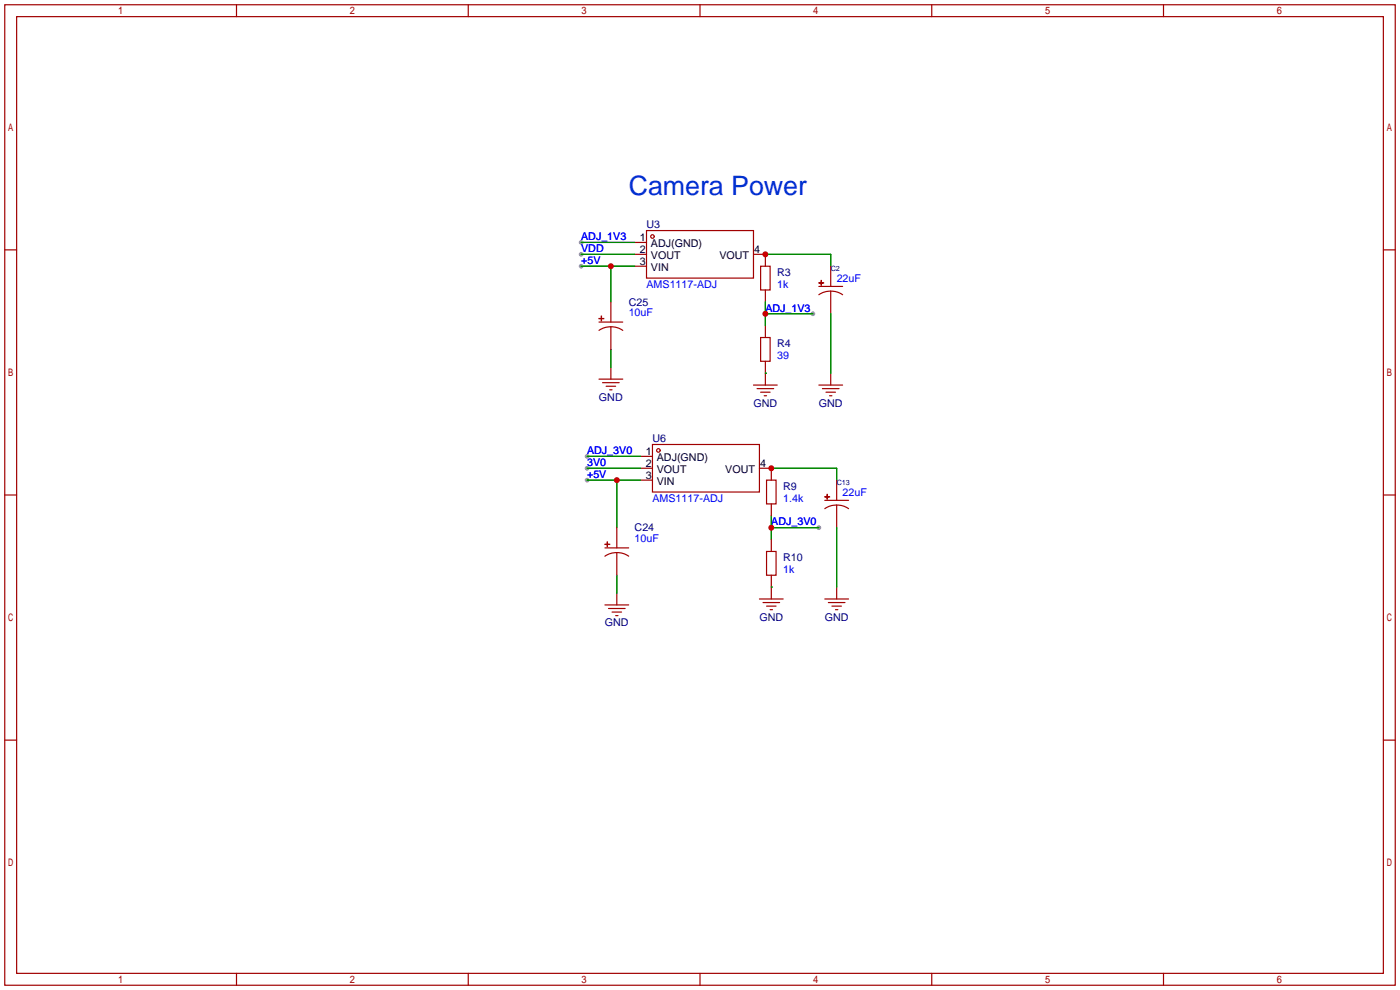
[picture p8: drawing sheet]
<svg xmlns="http://www.w3.org/2000/svg" width="299mm" height="212mm" viewBox="0 0 299 212" stroke-linecap="round" stroke-linejoin="round" font-family="sans-serif">
<g fill="#999">
<circle cx="173.7" cy="67.1" r=".51"/>
<circle cx="124.2" cy="51.8" r=".51"/>
<circle cx="124.2" cy="56.9" r=".51"/>
<circle cx="124.2" cy="54.4" r=".51"/>
<circle cx="175" cy="112.8" r=".51"/>
<circle cx="125.5" cy="97.5" r=".51"/>
<circle cx="125.5" cy="102.6" r=".51"/>
<circle cx="125.5" cy="100.1" r=".51"/>
</g>
<g fill="none" stroke="#a10000" stroke-width=".25">
<path d="M1 1h297.2v209.6h-297.2zM3.6 3.6h292.1v204.4h-292.1zM50.5 1v2.6M100.1 1v2.6M149.6 1v2.6M199.1 1v2.6M248.7 1v2.6M1 53.4h2.6M135.6 54.4h2.6M135.6 56.9h2.6M135.6 51.8h2.6M138.2 49.3h22.8v10.1h-22.8z"/>
<path d="M161 54.4h2.6v2.5M162.6 56.9h2v5.1h-2zM175.5 59.9v1.1zM177.5 56.9v4.3M295.7 53.4h2.5M128 68.1h1zM128 68.8h5.1M128.5 67.6v1zM130.6 69.8l1.5 .3 1 .5M130.6 69.8l-1.1 .2-1.5 .6M130.6 64.5v4.3M130.6 69.8v4.9"/>
<path d="M130.6 78.5v2.5M162.6 72.1h2v5.1h-2zM163.6 62v2.5M163.6 69.6v2.5M163.6 77.2v5.1M175 60.5h1zM175 61.2h5.1M177.5 62.2l1.6 .3 1 .5M177.5 62.2l-1 .1-1.5 .7M177.5 62.2v4.9M177.5 79.8v2.5M128 81h5.1"/>
<path d="M128.8 81.8h3.5M129.5 82.5h2.1M130.3 83.3h.5M136.9 97.5h2.5M139.4 95h22.9v10.2h-22.9zM161 82.3h5.1M161.8 83.1h3.6M162.6 83.8h2M163.3 84.6h.5M175 82.3h5.1M175.8 83.1h3.5M176.5 83.8h2.1"/>
<path d="M177.3 84.6h.5M1 105.8h2.6M129.3 116.3l1 .1zM129.3 117.1h5.1M129.8 115.8v1zM131.8 118.1l1.6 .3 1 .5M131.8 118.1l-1 .1-1.5 .7M131.8 112.8v4.3M131.8 118.1v4.8M136.9 100.1h2.5M136.9 102.6h2.5M162.3 100.1h2.5v2.5"/>
<path d="M163.8 117.9h2.1v5h-2.1zM163.8 102.6h2.1v5.1h-2.1zM164.8 107.7v2.5M164.8 115.3v2.6M176.3 106.2h1zM176.3 106.9h5.1M176.8 105.7v1zM178.8 107.9l1.6 .3 1 .5M178.8 107.9l-1.1 .2-1.4 .6M178.8 102.6v4.3M178.8 107.9v4.9M295.7 105.8h2.5"/>
<path d="M129.3 129.3h5.1M130 130h3.6M130.8 130.8h2M131.6 131.6h.5M131.8 126.7v2.6M162.3 128h5.1M163.1 128.8h3.5M163.8 129.5h2.1M164.6 130.3h.5M164.8 122.9v5.1M176.3 128h5.1M177 128.8h3.6"/>
<path d="M177.8 129.5h2M178.6 130.3h.5M178.8 125.5v2.5M1 158.2h2.6M295.7 158.2h2.5M50.5 208v2.6M100.1 208v2.6M149.6 208v2.6M199.1 208v2.6M248.7 208v2.6"/>
<circle cx="139.4" cy="50.5" r=".38"/>
<circle cx="140.7" cy="96.3" r=".38"/>
</g>
<g fill="none" stroke="#008700" stroke-width=".25">
<path d="M124.2 51.8h11.4M124.2 54.4h11.4M124.2 56.9h11.4M130.6 56.9v7.6M163.6 54.4h13.9v2.5M130.6 74.7v3.8M163.6 79.8h.1M163.6 67.1h10.1M163.6 64.5v5.1M177.5 67.1v12.7M125.5 97.5h11.4M125.5 100.1h11.4"/>
<path d="M125.5 102.6h11.4M131.8 102.6v10.2M164.8 112.8h10.2M164.8 110.2v5.1M164.8 100.1h14v2.5M178.8 112.8v12.7M131.8 122.9v3.8M164.8 125.5h.1"/>
</g>
<g fill="#c00">
<circle cx="163.6" cy="67.1" r=".63"/>
<circle cx="163.6" cy="54.4" r=".63"/>
<circle cx="130.6" cy="56.9" r=".63"/>
<circle cx="164.8" cy="112.8" r=".63"/>
<circle cx="164.8" cy="100.1" r=".63"/>
<circle cx="131.8" cy="102.6" r=".63"/>
</g>
<text font-size="5.7" fill="#03c" x="134.4" y="41.7">Camera Power</text>
<g font-size="2.3" fill="#00f">
<text x="124.2" y="51.3">ADJ_1V3</text>
<text x="124.2" y="53.9">VDD</text>
<text x="124.2" y="56.4">+5V</text>
<text x="138.2" y="61.5">AMS1117-ADJ</text>
<text x="166.1" y="61.5">1k</text>
<text x="178.8" y="60.2">22uF</text>
<text x="134.4" y="67.6">10uF</text>
<text x="163.6" y="66.6">ADJ_1V3</text>
<text x="166.1" y="76.7">39</text>
<text x="125.5" y="97.1">ADJ_3V0</text>
<text x="125.5" y="99.6">3V0</text>
<text x="125.5" y="102.1">+5V</text>
<text x="139.4" y="107.2">AMS1117-ADJ</text>
<text x="167.4" y="107.2">1.4k</text>
<text x="180.1" y="105.9">22uF</text>
<text x="164.8" y="112.3">ADJ_3V0</text>
<text x="135.6" y="115.9">10uF</text>
<text x="167.4" y="122.5">1k</text>
</g>
<g font-size="2.3">
<text x="136.8" y="51.6">1</text>
<text x="139.1" y="52.8">ADJ(GND)</text>
<text x="136.8" y="56.6">3</text>
<text x="136.8" y="54.1">2</text>
<text x="139.1" y="57.9">VIN</text>
<text x="139.1" y="55.4">VOUT</text>
<text x="153.7" y="55.4">VOUT</text>
<text x="161.2" y="54.1">4</text>
<text x="138" y="99.8">2</text>
<text x="138" y="97.3">1</text>
<text x="140.4" y="101.1">VOUT</text>
<text x="140.4" y="98.6">ADJ(GND)</text>
<text x="155" y="101.1">VOUT</text>
<text x="162.4" y="99.8">4</text>
<text x="138" y="102.4">3</text>
<text x="140.4" y="103.6">VIN</text>
</g>
<g font-size="2.3" fill="#000080">
<text x="138.2" y="48.8">U3</text>
<text x="166.1" y="59">R3</text>
<text x="134.4" y="65.3">C25</text>
<text x="166.1" y="74.2">R4</text>
<text x="128" y="85.6">GND</text>
<text x="161" y="86.9">GND</text>
<text x="175" y="86.9">GND</text>
<text x="139.4" y="94.5">U6</text>
<text x="167.4" y="104.7">R9</text>
<text x="135.6" y="113.6">C24</text>
<text x="167.4" y="119.9">R10</text>
<text x="129.3" y="133.9">GND</text>
<text x="162.3" y="132.6">GND</text>
<text x="176.3" y="132.6">GND</text>
</g>
<g font-size="1.5" fill="#000080">
<text x="177.5" y="57.8">C2</text>
<text x="178.8" y="103.6">C13</text>
</g>
</svg>
